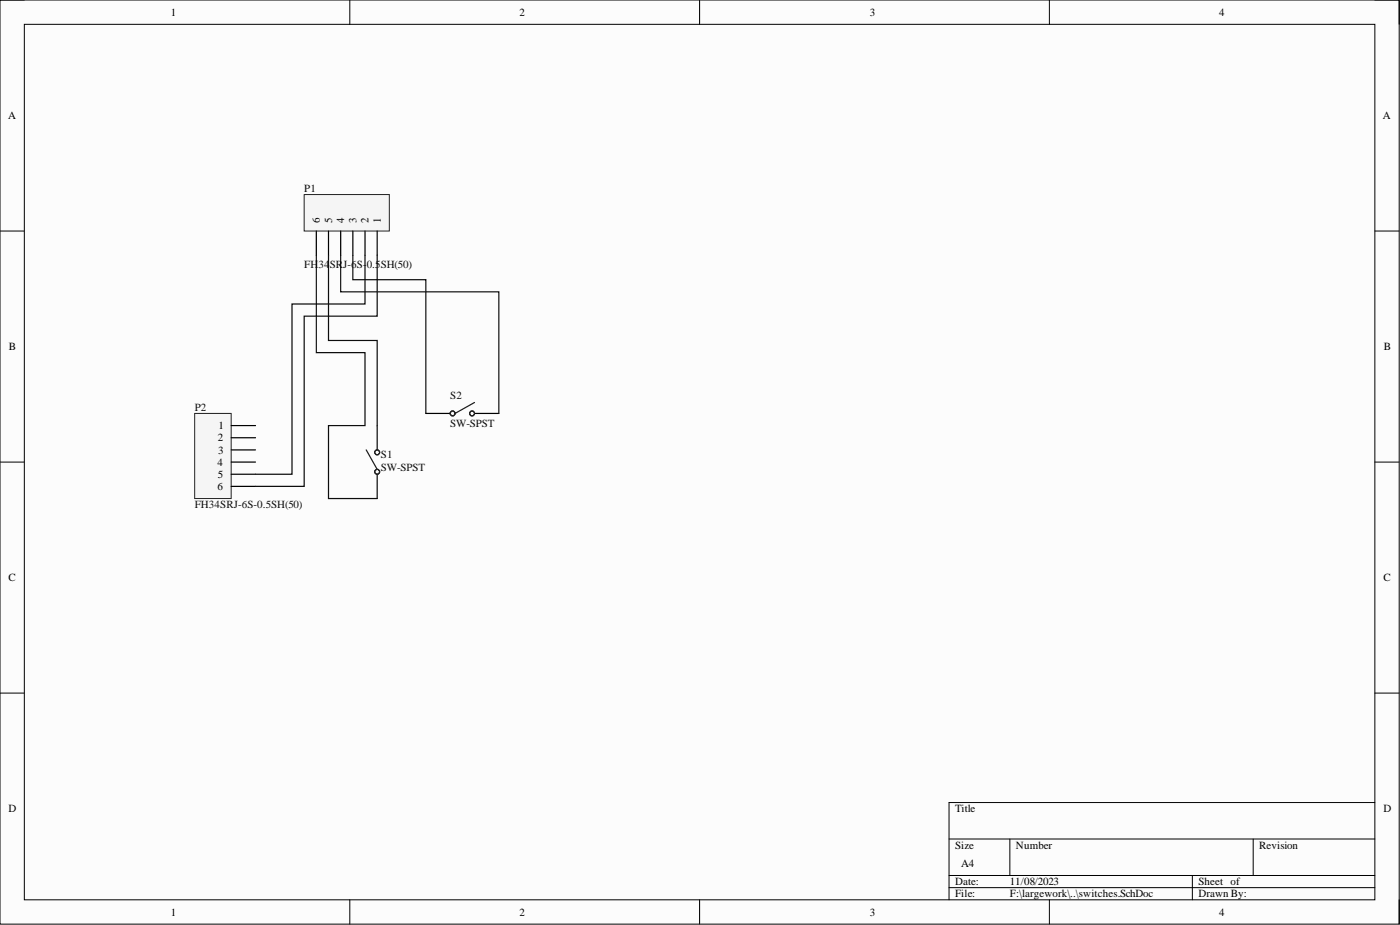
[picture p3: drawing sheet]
<svg xmlns="http://www.w3.org/2000/svg" width="292mm" height="193mm" viewBox="0 0 292 193" stroke-linecap="round" stroke-linejoin="round" font-family="sans-serif">
<path d="M0 0h291.9v192.8h-291.9z" fill-rule="evenodd" fill="#fcfcfc"/>
<path d="M0 0h291.9v192.8h-291.9z" fill="none" stroke="#000" stroke-width=".21"/>
<path d="M5.1 5.1h281.8v182.6h-281.8z" fill-rule="evenodd" fill="#fcfcfc"/>
<g fill="none" stroke="#000" stroke-width=".21">
<path d="M0 0h5.1M5.1 5.1h281.8v182.6h-281.8zM73 0v5.1M146 0v5.1M218.9 0v5.1M286.9 0h5v5.1M0 48.2h5.1M286.9 48.2h5M0 96.4h5.1M286.9 96.4h5M0 144.6h5.1M286.9 144.6h5"/>
<path d="M198 175h88.9M210.7 175v7.6M261.5 175v7.6M286.9 167.4h-88.9v20.3M73 187.7v5.1M146 187.7v5.1M198 182.6h88.9M198 185.2h88.9M218.9 187.7v5.1M248.8 182.6v5.1M291.9 187.7v5.1"/>
</g>
<path d="M63.5 40.6h17.7v7.6h-17.7z" fill-rule="evenodd" fill="#f5f5f5"/>
<path d="M63.5 40.6h17.7v7.6h-17.7z" fill="none" stroke="#262626" stroke-width=".21"/>
<path d="M66 48.2v5.1M68.5 48.2v5.1M71.1 48.2v5.1M73.6 48.2v5.1M76.2 48.2v5.1M78.7 48.2v5.1" fill="none" stroke="#000" stroke-width=".25"/>
<path d="M40.6 86.2h7.6v17.8h-7.6z" fill-rule="evenodd" fill="#f5f5f5"/>
<path d="M40.6 86.2h7.6v17.8h-7.6z" fill="none" stroke="#262626" stroke-width=".21"/>
<path d="M48.2 88.8h5.1M48.2 91.3h5.1M48.2 93.9h5.1M48.2 96.4h5.1M48.2 98.9h5.1M78.7 88.8v5.1M78.7 98.9v5.1M88.8 86.2h5.1M99 86.2h5.1M48.2 101.5h5.1" fill="none" stroke="#000" stroke-width=".25"/>
<g fill="none" stroke="#1c1c1c" stroke-width=".25">
<path d="M76.4 93.9l2.3 4M99 84l-4.1 2.2"/>
<circle cx="78.7" cy="94.4" r=".51"/>
<circle cx="78.7" cy="98.4" r=".51"/>
<circle cx="94.4" cy="86.2" r=".51"/>
<circle cx="98.5" cy="86.2" r=".51"/>
</g>
<path d="M66 53.3v20.3h10.2v15.2h-7.7v15.2h10.2M68.5 53.3v17.7h10.2v17.8M71.1 53.3v7.6h33v25.3M73.6 53.3v5h15.2v27.9M76.2 53.3v10.1h-15.3v35.5h-7.6M78.7 53.3v12.7h-15.2v35.5h-10.2" fill="none" stroke="#0e0e0e" stroke-width=".25"/>
<g font-size="2.3">
<text x="35.6" y="3.3">1</text>
<text x="108.4" y="3.3">2</text>
<text x="181.5" y="3.3">3</text>
<text x="254.4" y="3.3">4</text>
<text x="1.7" y="24.9">A</text>
<text x="288.5" y="24.9">A</text>
<text x="66.8" y="46.4" transform="rotate(-90 66.8 46.4)">6</text>
<text x="69.3" y="46.4" transform="rotate(-90 69.3 46.4)">5</text>
<text x="71.8" y="46.4" transform="rotate(-90 71.8 46.4)">4</text>
<text x="74.4" y="46.4" transform="rotate(-90 74.4 46.4)">3</text>
<text x="76.9" y="46.4" transform="rotate(-90 76.9 46.4)">2</text>
<text x="79.5" y="46.4" transform="rotate(-90 79.5 46.4)">1</text>
<text x="1.9" y="73.1">B</text>
<text x="288.7" y="73.1">B</text>
<text x="45.6" y="89.5">1</text>
<text x="45.4" y="92.1">2</text>
<text x="45.5" y="94.6">3</text>
<text x="45.4" y="97.2">4</text>
<text x="45.4" y="99.7">5</text>
<text x="45.4" y="102.2">6</text>
<text x="1.8" y="121.3">C</text>
<text x="288.6" y="121.3">C</text>
<text x="1.8" y="169.5">D</text>
<text x="199.3" y="169.5">Title</text>
<text x="288.6" y="169.5">D</text>
<text x="199.3" y="177.1">Size</text>
<text x="212" y="177.1">Number</text>
<text x="262.7" y="177.1">Revision</text>
<text x="199.3" y="184.7">Date:</text>
<text x="200.5" y="180.9">A4</text>
<text x="210.7" y="184.7">11/08/2023</text>
<text x="250" y="184.7">Sheet of</text>
<text x="35.6" y="191">1</text>
<text x="108.4" y="191">2</text>
<text x="181.5" y="191">3</text>
<text x="199.3" y="187.2">File:</text>
<text x="210.7" y="187.2">F:\largework\..\switches.SchDoc</text>
<text x="250" y="187.2">Drawn By:</text>
<text x="254.4" y="191">4</text>
</g>
<g font-size="2.3" fill="#0e0e0e">
<text x="63.5" y="40.1">P1</text>
<text x="63.5" y="55.8">FH</text>
<text x="66.4" y="55.8">34</text>
<text x="68.8" y="55.8">SRJ-6S-0.5SH(50)</text>
<text x="93.9" y="83.2">S2</text>
<text x="40.6" y="85.7">P2</text>
<text x="93.9" y="89">SW-SPST</text>
<text x="79.5" y="95.6">S1</text>
<text x="79.5" y="98.2">SW-SPST</text>
<text x="40.6" y="106">FH34SRJ-6S-0.5SH(50)</text>
</g>
</svg>
